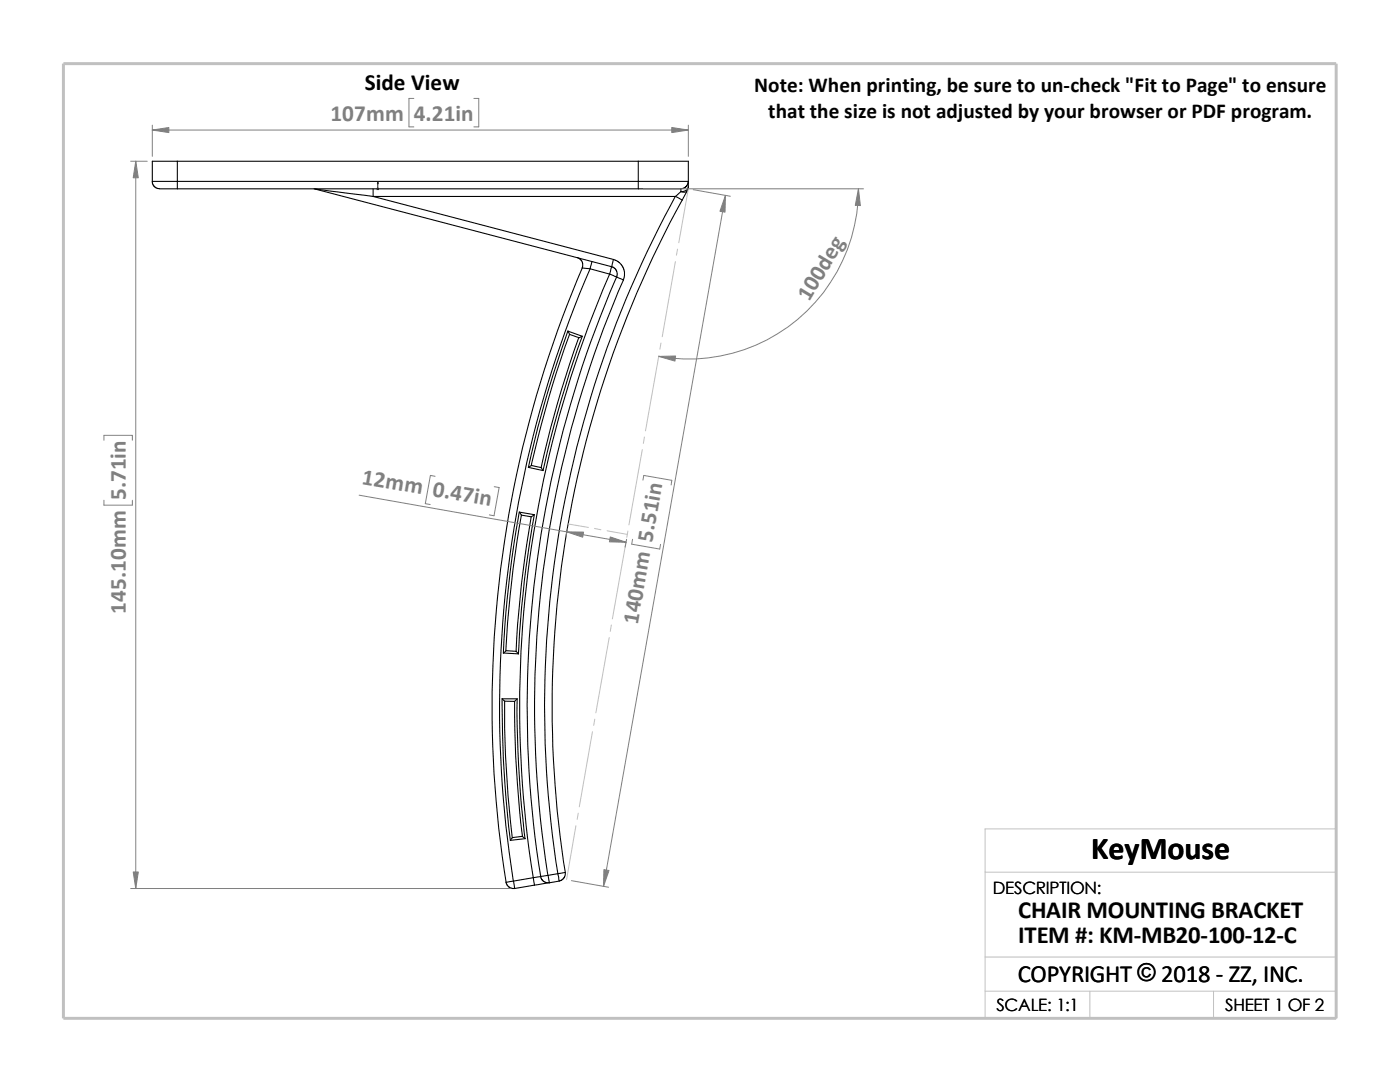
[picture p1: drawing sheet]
<svg xmlns="http://www.w3.org/2000/svg" width="279mm" height="216mm" viewBox="0 0 279 216" stroke-linecap="round" stroke-linejoin="round" font-family="sans-serif">
<g fill="none" stroke="#c0c0c0" stroke-width=".2">
<path d="M137.4 37.7l-1.9 10.7M134.8 52.2l-2.6 15M135.2 49.7l-.2 1.2M131.5 71l-2.7 15M131.9 68.5l-.2 1.2M128.2 89.7l-2.7 15M128.6 87.2l-.2 1.3M113.4 104.6l4 .6M118.7 105.5l1.2 .2M121.2 105.9l4 .7M124.9 108.5l-2.7 15M125.3 106l-.2 1.2"/>
<path d="M121.6 127.2l-2.7 15M122 124.7l-.2 1.3M118.2 146l-2.6 15M118.7 143.5l-.2 1.2M114.9 164.8l-1.8 10.7M115.4 162.3l-.2 1.2M196.6 174h70.1M196.6 197.8h70.1M196.6 191h70.1M217.5 197.8v5.4M242.2 197.8v5.4M26.8 203.2h239.9v-37.8h-70.1v37.8"/>
</g>
<path d="M12.7 12.7h254v190.5h-254z" fill="none" stroke="#c0c0c0" stroke-width=".59"/>
<g fill="none" stroke="#000" stroke-width=".21">
<path d="M30.4 36.2h5M30.4 36.2v.3l.3 .6 .8 .5 3.9 .1M35.4 36.2v1.5M35.4 32.2h-5v4M35.4 36.2h92M35.4 32.2v4M35.4 32.2h92M35.4 37.7h92M62.7 37.7l.3 .1M63 37.8l59 15.4M63 37.8l11.5 1.4M74.5 37.7v1.5"/>
<path d="M74.5 39.2l47.9 12.6-.4 1.4M74.5 39.2h60.3M127.4 37.7h8.5M127.4 32.2v4M127.4 36.2v1.5M127.4 36.2h10M127.4 32.2h10v4M134.8 39.2a211.4 211.4 0 0 0-23.5 135.1M134.8 39.2l1.3 .7M135.9 37.7v.5M135.9 38.2l-1.1 1M135.9 38.2a.98 .98 0 0 0 1.3-.2l-1.1 1.9"/>
<path d="M136.1 39.9a209.6 209.6 0 0 0-23.3 134.1M137.4 36.2l-.4 .9-.4 .4-.7 .2M137.4 37.3a1.25 1.25 0 0 1-1.5 .9M137.4 36.2v1.1M137.4 37.3l-.2 .7M115.2 51.4l.5 .2 .5 .7v1.2M116.2 53.5a221.6 221.6 0 0 0-15.2 122.6l1.5-.3M116.2 53.5l1.6 .1M117.8 53.6l3.9 1.1M117.8 53.6a220.6 220.6 0 0 0-15.4 122.2M118.2 52.2l-.4 1.4M121.7 54.7a215.9 215.9 0 0 0-15.3 120.4"/>
<path d="M121.7 54.7l1.4 .6M122 53.2l.7 .4 .4 .5 .1 .5-.1 .7M122 53.2l-.3 1.5M122.4 51.8l1.1 .5 .9 1.1 .2 .8v.9l-.2 .8M123.1 55.3l1.3 .6M123.1 55.3a214.9 214.9 0 0 0-15.2 119.6M124.4 55.9a213 213 0 0 0-15.1 118.8M113.3 66a213.7 213.7 0 0 0-7.8 27.3M113.7 66.7l1.9 .7 .6-.3M113.7 66.7l-.3-.6 2.8 1M113.7 66.7a207.1 207.1 0 0 0-7.7 26.2M115.5 67.4a205.2 205.2 0 0 0-7.5 25.9"/>
<path d="M116.2 67.1a206.3 206.3 0 0 0-7.8 26.8M105.5 93.3l2.9 .6M106 92.9l-.5 .4M106 92.9l2 .4M108 93.3l.4 .6M103.6 102.2a210.9 210.9 0 0 0-3.1 28.1M104.1 102.8a220.8 220.8 0 0 0-3.1 27M106 103.1a226.6 226.6 0 0 0-3 26.9M106.6 102.7a202.7 202.7 0 0 0-3.1 27.8M106.6 102.7l-2.9-.5 .4 .6M106.6 102.7l-.6 .4-1.9-.3M100.2 139.4l.5 .5"/>
<path d="M100.2 139.4h3M100.2 139.4a217.3 217.3 0 0 0 1.7 28.3M100.5 130.3l3 .2M100.7 139.9l2 .1M100.7 139.9a224.4 224.4 0 0 0 1.5 27.2M102.7 140a207.4 207.4 0 0 0 1.6 26.9M103 130l.5 .5M103 130l-2-.2-.5 .5M103.2 139.4l-.5 .6M103.2 139.4a216.9 216.9 0 0 0 1.6 27.9M101 176l.2 .7 .4 .3 .5 .2 .6 .1M102.5 175.8l.2 1.5"/>
<path d="M104.3 166.9l.5 .4-2.9 .4M104.3 166.9l-2 .2-.4 .6M106.4 175.1l-3.9 .7M106.4 175.1l.3 1.5M106.7 176.6l-4 .7M107.9 174.9l-1.5 .2M107.9 174.9l.2 .6 .4 .4 .7 .2h.4M109.4 174.7l-1.5 .2M109.4 174.7l.2 1.4M109.6 176.1l-2.9 .5M111.3 174.3l.3 1.5M111.3 174.3l1.5-.2v.4l-.2 .7-.5 .4-.5 .2"/>
<path d="M111.3 174.3l-1.9 .4M111.6 175.8l-2 .3"/>
</g>
<path d="M75.4 36.3l.1 .4h-.2z" fill="#00f" stroke="#00f" stroke-width=".2"/>
<path d="M75.3 37.7h.3M75.3 37.5l.3 .3M75.4 37.7h.1M75.4 36.3v1.5M75.5 37.5l-.3 .3" fill="none" stroke="#00f" stroke-width=".2"/>
<g fill="none" stroke="#808080" stroke-width=".2">
<path d="M82.6 19.6h-1v5.7h1M94.6 19.6h.9v5.7h-.9M26.1 32.2h3.3M27.1 32.2v145.1M30.4 26h107M30.4 25v6.2M128.4 37.7h43.9M137.4 25v6.2M138.3 37.8l7.5 1.4M144.8 39l-24.4 137.9M171.3 37.7a33.9 33.9 0 0 1-39.8 33.4M20.7 87.8v-.9h5.7v.9"/>
<path d="M20.7 99.8v1h5.7v-1M71.7 98.8l53.3 9.4M86.8 95l-.9-.1-1 5.6 1 .2M98.6 97.1l1 .2-1 5.6-.9-.2M128.3 95.8l.2-.9 5.6 .9-.2 1M113.2 105.5l-.3 1.6M125.1 107.6l-.3 1.6M126.2 107.6l-.1 1 5.6 1 .1-1M26.1 177.3h75.6M114 175.7l7.5 1.3"/>
</g>
<g fill="#808080" stroke="#808080" stroke-width=".2">
<path d="M144.8 39l-.1 3.3-1-.1z"/>
<path d="M120.5 173.5l1 .2-1.1 3.2z"/>
<path d="M121.8 107.1l3.2 1.1-3.4-.1z"/>
<path d="M113.1 106.1l3.4 .1-.2 1z"/>
<path d="M131.5 71.1l3.3-.1-.1 1.1z"/>
<path d="M171.3 37.7l.4 3.3h-1z"/>
<path d="M30.4 26l3.3-.6v1.1z"/>
<path d="M134.1 25.4l3.3 .6-3.3 .5z"/>
<path d="M27.1 32.2l.5 3.3h-1z"/>
<path d="M26.6 174h1l-.5 3.3z"/>
</g>
<text font-size="6.4" x="217.8" y="171.4">KeyMouse</text>
<g font-size="4.9">
<text x="203.2" y="183.2">CHAIR MOUNTING BRACKET</text>
<text x="203.2" y="188.1">ITEM #: KM-MB20-100-12-C</text>
<text x="203.1" y="195.9">COPYRIGHT © 2018 - ZZ, INC.</text>
<text x="203.1" y="195.9">COPYRIGHT ©</text>
</g>
<text font-size="4.6" x="72.8" y="18">Side View</text>
<g font-size="4.6" fill="#808080">
<text x="66" y="24.1">107mm</text>
<text x="82.6" y="24.1">4.21in</text>
<text x="161.5" y="60.3" transform="rotate(-59 161.5 60.3)">100deg</text>
<text x="25.1" y="99.8" transform="rotate(-90 25.1 99.8)">5.71in</text>
<text x="72.1" y="96.5" transform="rotate(10 72.1 96.5)">12mm 0.47in</text>
<text x="25.1" y="122.4" transform="rotate(-90 25.1 122.4)">145.10mm</text>
<text x="127.3" y="124.7" transform="rotate(-80 127.3 124.7)">140mm 5.51in</text>
</g>
<g font-size="4.2">
<text x="150.5" y="18.4">Note: When printing, be sure to un-check &quot;Fit to Page&quot; to ensure</text>
<text x="153.3" y="23.6">that the size is not adjusted by your browser or PDF program.</text>
</g>
<g font-size="3.4">
<text x="198.2" y="178.5">DESCRIPTION:</text>
<text x="198.8" y="201.7">SCALE: 1:1</text>
<text x="244.5" y="201.7">SHEET 1 OF 2</text>
</g>
</svg>
